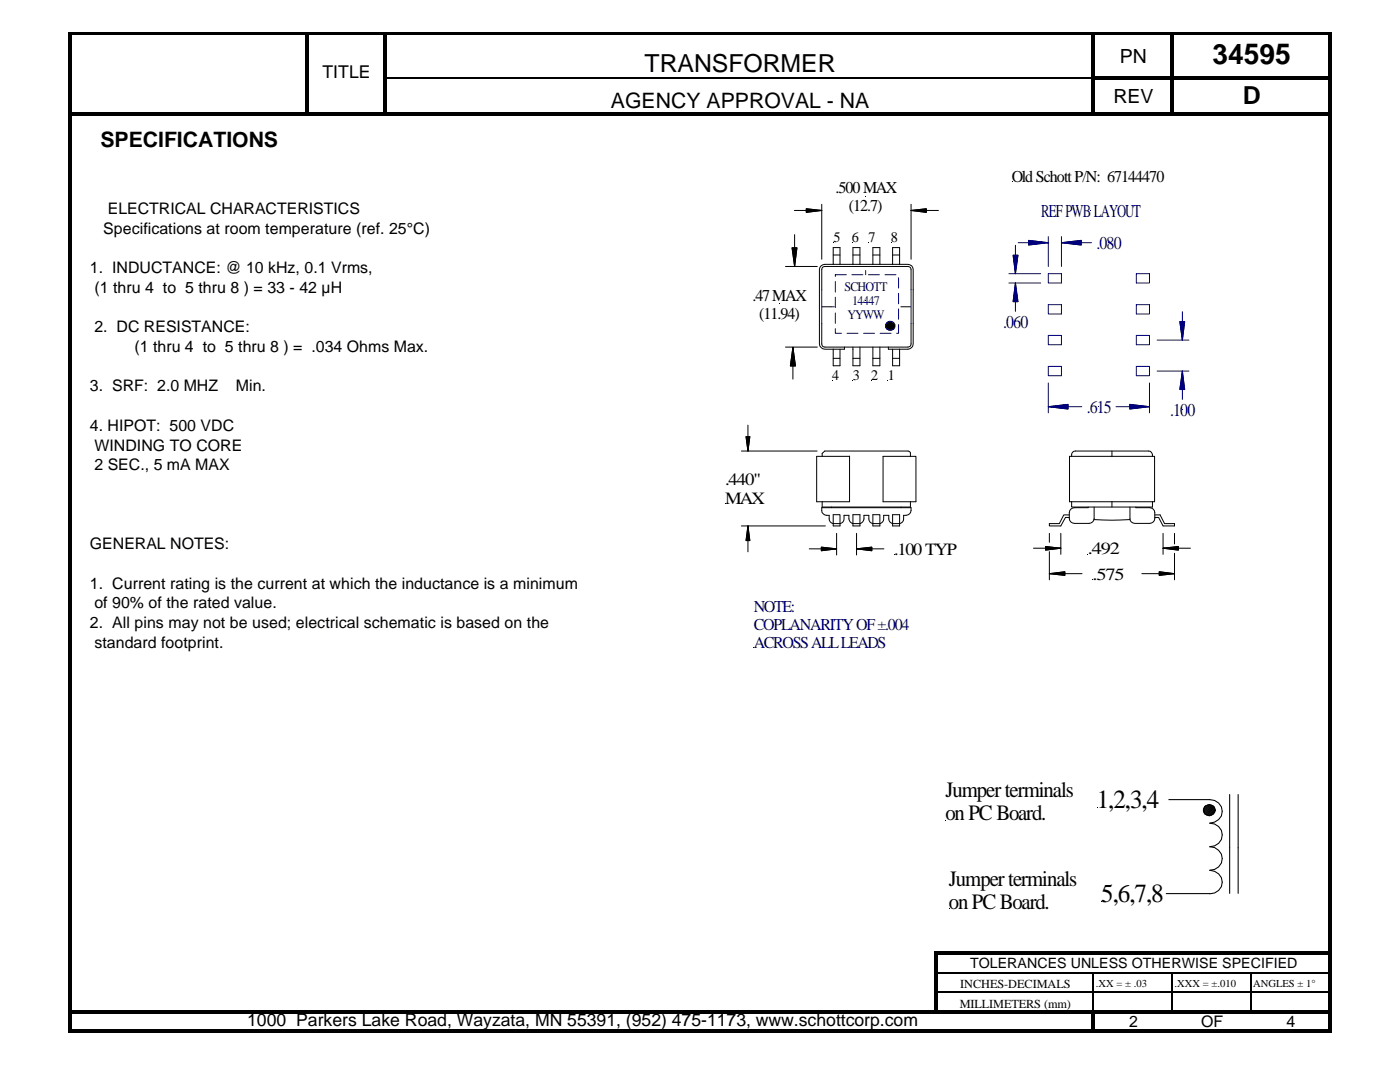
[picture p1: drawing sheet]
<svg xmlns="http://www.w3.org/2000/svg" width="279mm" height="216mm" viewBox="0 0 279 216" stroke-linecap="round" stroke-linejoin="round" font-family="sans-serif">
<path d="M77.2 15.7h140.7M187.2 194.1h77.8M187.2 198h77.8M218.2 194.2v7.3M233.9 194.2v7.3M249.6 194.2v7.3" fill="none" stroke="#000" stroke-width=".34"/>
<g fill="#000">
<path d="M14.4 6.3h251.3v.6h-251.3zM218.6 15.3h47.1v.7h-47.1zM14.4 22.4h251.3v.6h-251.3zM60.8 6.9h.7v16.1h-.7zM76.5 6.9h.7v16.1h-.7zM217.9 6.9h.7v16.1h-.7zM233.6 6.9h.7v16.1h-.7zM187.2 189.8h78.5v.7h-78.5zM13.7 6.3h.7v199.8h-.7zM14.4 201.5h251.3v.7h-251.3zM14.4 205.4h251.3v.7h-251.3zM186.5 189.8h.7v12.4h-.7z"/>
<path d="M217.9 202.2h.7v3.9h-.7zM265 6.9h.7v199.2h-.7z"/>
</g>
<path d="M150.4 129.1l.1 .1z" fill="#000080"/>
<path d="M144.7 100.4l.1 .1zM178.5 110.7h.1zM217.1 110.5l.1 .1zM218.1 115.6v.1z" fill="#000"/>
<g fill="none" stroke="#000" stroke-width=".2">
<path d="M148 90h15.1M148.9 87.1h.7l-.3 2.9zM149.3 84.8v5.2M164.6 90h16.6l.5 .3v.2M213.9 90.7a.72 .72 0 0 1 .7-.7h14.6a.8 .8 0 0 1 .8 .7M148 104.9h16.7M149.3 104.9l.3 3h-.7zM149.3 104.9v5.2M161.5 109.5h5.5M163.9 109.2l3.1 .3-3.1 .4zM164 101.3h17.8a1.2 1.2 0 0 1-1.5 1.5 1.31 1.31 0 0 1-.4 1.6l-.4 .1h-1.4a.96 .96 0 0 1-.7-1v-.7h-1a1.26 1.26 0 0 1-.8 1.7h-1.4a.95 .95 0 0 1-.8-1v-.7h-1a1.33 1.33 0 0 1-.8 1.7h-1.4a1.25 1.25 0 0 1-.8-1.7h-1a1.31 1.31 0 0 1-.4 1.6l-.4 .1h-1.3a.95 .95 0 0 1-.8-1v-.7a1.2 1.2 0 0 1-1.5-1.5zM164.1 100.1v1.1h17.6v-1.1"/>
<path d="M165.9 101.2v.1M166.3 102.7h1.3v2.2h-1.3zM167 106.4v4.3M170.2 102.7h1.4v2.2h-1.4zM170.9 109.5l3.1-.3v.7zM170.9 106.4v4.3M170.9 109.5h5.5M174.2 102.7h1.4v2.2h-1.4zM178.1 102.7h1.4v2.2h-1.4zM179.8 101.2v.1M206.2 109.4h5.5M208.7 109.1l3 .3-3 .4z"/>
<path d="M209.4 114.5l3.1-.4v.7zM209.4 106.4v1.8M209.4 110.1v5.6M209.4 114.5h6.5M211.7 106.4v4.2M213.4 102.7h-1.1l-.9 1.8h-2v.4h2.3l.9-1.6h.8M213.9 100.1v1.1h16.1v-1.1M217.2 101.2v.1h-2.8a1.01 1.01 0 0 0-1 1v1.2a1.02 1.02 0 0 0 1 .9h2.9a1.02 1.02 0 0 0 1.1-.9v-2.3M218.3 103.7l3.6 .1 3.6-.1M221.9 100.1v1.1M225.5 101.2v2.3a.94 .94 0 0 0 1 .9h2.9a1.02 1.02 0 0 0 1.1-.9v-1.2a1.01 1.01 0 0 0-1.1-1h-2.7v-.1M227.9 114.5h6.5"/>
<path d="M230.5 102.7h1l.9 1.8h2v.4h-2.3l-.9-1.6h-.7M231.4 114.1l3 .4-3 .3zM232.1 109.4l3.1-.3v.7zM232.1 106.4v4.2M232.1 109.4h5.5M234.4 106.4v2.1M234.4 110.4v5.3"/>
</g>
<g fill="#000" stroke="#000" stroke-width=".2">
<path d="M148.9 87.1h.7l-.3 2.9z" fill-rule="evenodd"/>
<path d="M149.3 104.9l.3 3h-.7z" fill-rule="evenodd"/>
<path d="M163.9 109.2l3.1 .3-3.1 .4z" fill-rule="evenodd"/>
<path d="M170.9 109.5l3.1-.3v.7z" fill-rule="evenodd"/>
<path d="M208.7 109.1l3 .3-3 .4z" fill-rule="evenodd"/>
<path d="M209.4 114.5l3.1-.4v.7z" fill-rule="evenodd"/>
<path d="M231.4 114.1l3 .4-3 .3z" fill-rule="evenodd"/>
<path d="M232.1 109.4l3.1-.3v.7z" fill-rule="evenodd"/>
</g>
<path d="M209.2 54.6h2.6v1.9h-2.6zM226.8 54.6h2.6v1.9h-2.6zM209.2 73.1h2.6v1.9h-2.6zM209.2 66.9h2.6v1.9h-2.6zM209.2 60.8h2.6v1.9h-2.6zM226.8 73.1h2.6v1.9h-2.6zM226.8 66.9h2.6v1.9h-2.6zM226.8 60.8h2.6v1.9h-2.6z" fill="none" stroke="#000080" stroke-width=".2"/>
<path d="M202.6 64l.1 .1z" fill="#000080"/>
<path d="M201.3 54.6h6.4M201.3 56.5h6.4M202.2 50.9h1l-.6 3.7zM202.6 56.5l.6 3.7h-1zM202.6 48.9v5.7M202.6 56.5v5.6" fill="none" stroke="#000080" stroke-width=".2"/>
<g fill="#000080" stroke="#000080" stroke-width=".2">
<path d="M202.2 50.9h1l-.6 3.7z" fill-rule="evenodd"/>
<path d="M202.6 56.5l.6 3.7h-1z" fill-rule="evenodd"/>
</g>
<path d="M236 81.6l.1 .1z" fill="#000080"/>
<path d="M230.9 67.9h6.4M230.9 74h6.4M235.5 64.2h.9l-.4 3.7zM236 74l.4 3.7h-.9zM236 62.2v5.7M236 74v5.7" fill="none" stroke="#000080" stroke-width=".2"/>
<g fill="#000080" stroke="#000080" stroke-width=".2">
<path d="M235.5 64.2h.9l-.4 3.7z" fill-rule="evenodd"/>
<path d="M236 74l.4 3.7h-.9z" fill-rule="evenodd"/>
</g>
<path d="M219.3 81.1l.1 .1z" fill="#000080"/>
<path d="M209.2 76.4v6M229.4 76.4v6M209.2 81.2l3.9-.5v.9zM209.2 81.2h6.7M222.7 81.2h6.7M225.5 80.7l3.9 .5-3.9 .4z" fill="none" stroke="#000080" stroke-width=".2"/>
<g fill="#000080" stroke="#000080" stroke-width=".2">
<path d="M225.5 80.7l3.9 .5-3.9 .4z" fill-rule="evenodd"/>
<path d="M209.2 81.2l3.9-.5v.9z" fill-rule="evenodd"/>
</g>
<path d="M221.3 48.3l.1 .1z" fill="#000080"/>
<path d="M203.2 48.4h6M205.3 48l3.9 .4-3.9 .5zM209.2 47.2v6M211.8 48.4l4-.4v.9zM211.8 47.2v6M211.8 48.4h6" fill="none" stroke="#000080" stroke-width=".2"/>
<g fill="#000080" stroke="#000080" stroke-width=".2">
<path d="M205.3 48l3.9 .4-3.9 .5z" fill-rule="evenodd"/>
<path d="M211.8 48.4l4-.4v.9z" fill-rule="evenodd"/>
</g>
<path d="M217.6 41.9l.1 .1z" fill="#000080"/>
<g fill="none" stroke="#000" stroke-width=".2">
<path d="M158.5 42h5.5M160.9 41.7l3.1 .3-3.1 .4zM164 57.8v-4a.58 .58 0 0 1 .6-.6h16.6a.58 .58 0 0 1 .6 .6v4M164 40.8v10.9M166.3 50.9h1.3M166.3 49.4h1.3M170.2 50.9h1.4M170.2 49.4h1.4M174.2 50.9h1.4M174.2 49.4h1.4M178.1 50.9h1.4M178.1 49.4h1.4"/>
<path d="M181.8 42l3.1-.3v.7zM181.8 42h5.5M181.8 40.8v10.9M164 64.6v4a.59 .59 0 0 0 .6 .7h16.6a.59 .59 0 0 0 .6-.7v-4M164.1 61.2h1.8M166.3 73h1.3M166.3 71.5h1.3M170.2 69.3v.4M170.2 71.5h1.4M171.6 69.3v3.7h-1.4M174.2 69.3v3.7h1.4v-3.7M174.2 71.5h1.4"/>
<path d="M178.1 73h1.4M178.1 71.5h1.4M179.8 61.2h1.9"/>
</g>
<g fill="#000" stroke="#000" stroke-width=".2">
<path d="M160.9 41.7l3.1 .3-3.1 .4z" fill-rule="evenodd"/>
<path d="M181.8 42l3.1-.3v.7z" fill-rule="evenodd"/>
</g>
<path d="M166.3 48.3h.1zM170 48.3h.1zM173.3 48.3h.1zM177.8 48.3h.1zM166.1 75.8l.1 .1zM170.2 75.8l.1 .1zM173.9 75.8v.1zM177.2 75.8v.1z" fill="#000"/>
<g fill="none" stroke="#000080" stroke-width=".2">
<path d="M164 57.8v6.8M166.7 56.2v2.1M166.7 59.3v2.1M168.9 54.8h-2.2v.4M170 54.8h2.2M172.8 54v.8M173.3 54.8h2.2M176.6 54.8h2.2M179.3 55.4v2.1M179.3 58.5v2.1M181.8 57.8v6.8M165.9 61.2h.6"/>
<path d="M166.7 65.6v.9h1.2M166.7 62.4v2.1M169 66.5h2.2M172.3 66.5h2.2M175.6 66.5h2.2M179.3 64.8v1.7h-.4M179.3 61.6v2.1"/>
</g>
<path d="M172.8 59.9v.1z" fill="#000080"/>
<g fill="#000" stroke="#000" stroke-width=".2">
<path d="M158.1 49.4h.9l-.4 3.8z" fill-rule="evenodd"/>
<path d="M158.2 69.3l.5 3.7h-1z" fill-rule="evenodd"/>
<circle cx="177.6" cy="65" r=".92"/>
</g>
<path d="M176.7 65.3a.98 .98 0 0 0 1.8 .1M178.4 64.5a.93 .93 0 0 0-1-.4 .93 .93 0 0 0-.7 .8" fill="none" stroke="#000080" stroke-width=".2"/>
<path d="M172.7 39.1l.1 .1zM201.9 36.2l.1 .1zM155.5 60.5l.1 .1zM188.7 163.6l.1 .1zM218.9 161.1l.1 .1zM219.8 179.8l.1 .1zM189.4 181.3v.1z" fill="#000"/>
<g fill="none" stroke="#000" stroke-width=".2">
<path d="M156.8 53.2h6.3M158.1 49.4h.9l-.4 3.8zM158.6 46.8v6.4M166.3 49.4v3.3M167.6 49.4v3.3M170.2 49.4v3.3M171.6 49.4v3.3M174.2 49.4v3.3M175.6 49.4v3.3M178.1 49.4v3.3M179.5 52.7h-14.9a1.09 1.09 0 0 0-1.1 1.1v14.8a1.17 1.17 0 0 0 1.1 1.1h1.7M179.5 52.7h1.7a1.01 1.01 0 0 1 1 1.1v14.8a1.08 1.08 0 0 1-1 1.1h-3.9v-.4"/>
<path d="M179.5 49.4v3.3M156.8 69.3h6.3M158.2 69.3l.5 3.7h-1zM158.2 69.3v6.3M166.3 69.7v3.3M167.6 69.7v3.3M168.5 69.3v.4h-2.2M170.2 69.7v3.3M178.1 69.7v3.3M179.5 69.7v3.3M164.6 90l-.5 .5v.6M169.5 91v9.1h-6.5v-9h6.5"/>
<path d="M176.2 91.1h6.6v9h-6.6zM181.7 90.5v.6M213.4 91.1h17v9h-17zM213.9 90.7v.4M221.9 90v1.1M230 90.7v.4"/>
</g>
<g fill="none" stroke="#000" stroke-width=".21">
<path d="M233.3 159.6h8.1a2.35 2.35 0 0 1 2.5 2.3 2.35 2.35 0 0 1-2.5 2.4 2.35 2.35 0 0 1 2.5 2.3 2.35 2.35 0 0 1-2.5 2.4 2.35 2.35 0 0 1 2.5 2.3 2.35 2.35 0 0 1-2.5 2.4 2.35 2.35 0 0 1 2.5 2.3 2.35 2.35 0 0 1-2.5 2.4M245.4 158.5v19.8M247.1 158.5v19.8M232.7 178.3h8.7M240.7 160.7l-.4 .4M241.1 160.6l-.9 .8M241.3 160.5l-1.1 1.1M241.5 160.6l-1.3 1.2M241.7 160.6l-1.5 1.4M241.9 160.7l-1.7 1.4M242 160.7l-1.7 1.6M242.1 160.8l-1.7 1.6"/>
<path d="M242.2 160.9l-1.7 1.6M242.3 161l-1.6 1.6M242.4 161.1l-1.6 1.5M242.4 162.1l-.6 .6M242.4 161.2l-1.5 1.5M242.5 161.8l-1 1M242.5 161.6l-1.2 1.2M242.5 161.4l-1.4 1.3"/>
<circle cx="241.4" cy="161.7" r="1.15"/>
</g>
<text font-size="5.6" x="242" y="12.8">34595</text>
<g font-size="5.2">
<text x="218.9" y="161.2">1,2,3,4</text>
<text x="219.8" y="179.9">5,6,7,8</text>
</g>
<g font-size="5">
<text x="128.7" y="14.4">TRANSFORMER</text>
<text x="248" y="20.7">D</text>
</g>
<g font-size="4.4">
<text x="188.7" y="159">Jumper terminals</text>
<text x="188.7" y="163.7">on PC Board.</text>
<text x="189.4" y="176.7">Jumper terminals</text>
<text x="189.4" y="181.4">on PC Board.</text>
</g>
<g font-size="4.2">
<text x="121.9" y="21.6">AGENCY APPROVAL - NA</text>
<text x="20.1" y="29.4">SPECIFICATIONS</text>
</g>
<g font-size="3.9">
<text x="223.5" y="12.5">PN</text>
<text x="222.2" y="20.6">REV</text>
</g>
<g font-size="3.6" fill="#000080">
<text x="207.8" y="43.3">REF PWB LAYOUT</text>
<text x="218.8" y="49.7">.080</text>
<text x="200.2" y="65.4">.060</text>
<text x="216.9" y="82.4">.615</text>
<text x="233.5" y="82.9">.100</text>
</g>
<g font-size="3.5">
<text x="64.3" y="15.5">TITLE</text>
<text x="49.3" y="204.8">1000 Parkers Lake Road, Wayzata, MN 55391, (952) 475-1173, www.schottcorp.com</text>
</g>
<g font-size="3.4">
<text x="144.7" y="96.8">.440&quot;</text>
<text x="144.7" y="100.5">MAX</text>
<text x="178.5" y="110.8">.100 TYP</text>
<text x="217.1" y="110.6">.492</text>
<text x="218.1" y="115.7">.575</text>
</g>
<g font-size="3.3">
<text x="166.7" y="38.6">.500MAX</text>
<text x="201.9" y="36.3">Old Schott P/N: 67144470</text>
<text x="169.4" y="42.1">(12.7)</text>
<text x="150.2" y="60">.47 MAX</text>
<text x="151.5" y="63.6">(11.94)</text>
</g>
<g font-size="3.3" fill="#000080">
<text x="150.4" y="122.1">NOTE:</text>
<text x="150.4" y="125.6">COPLANARITY OF ±.004</text>
<text x="150.4" y="129.2">ACROSSALL LEADS</text>
</g>
<g font-size="3.2">
<text x="20.6" y="46.6">Specifications at room temperature (ref. 25°C)</text>
<text x="21.5" y="42.7">ELECTRICAL CHARACTERISTICS</text>
<text x="17.9" y="54.5">1. INDUCTANCE: @ 10 kHz, 0.1 Vrms,</text>
<text x="18.8" y="58.4">(1 thru 4 to 5 thru 8 ) = 33 - 42 µH</text>
<text x="18.8" y="66.3">2. DC RESISTANCE:</text>
<text x="26.8" y="70.2">(1 thru 4 to 5 thru 8 ) = .034 Ohms Max.</text>
<text x="17.9" y="78.1">3. SRF: 2.0 MHZ</text>
<text x="47.1" y="78.1">Min.</text>
<text x="17.9" y="86">4. HIPOT: 500 VDC</text>
<text x="18.8" y="89.9">WINDING TO CORE</text>
<text x="18.8" y="93.9">2 SEC., 5 mA MAX</text>
<text x="17.9" y="109.6">GENERAL NOTES:</text>
<text x="17.9" y="117.5">1. Current rating is the current at which the inductance is a minimum</text>
<text x="17.9" y="125.3">2. All pins may not be used; electrical schematic is based on the</text>
<text x="18.8" y="121.4">of 90% of the rated value.</text>
<text x="18.8" y="129.3">standard footprint.</text>
<text x="225.3" y="204.9">2</text>
<text x="239.7" y="204.9">OF</text>
<text x="256.8" y="204.9">4</text>
</g>
<g font-size="2.9">
<text x="166.3" y="48.3">5</text>
<text x="170" y="48.3">6</text>
<text x="173.3" y="48.3">7</text>
<text x="177.8" y="48.3">8</text>
<text x="166.1" y="75.9">4</text>
<text x="170.2" y="75.9">3</text>
<text x="173.9" y="75.9">2</text>
<text x="177.2" y="75.9">1</text>
</g>
<text font-size="2.8" x="193.6" y="193.3">TOLERANCES UNLESS OTHERWISE SPECIFIED</text>
<g font-size="2.6" fill="#000080">
<text x="168.5" y="58.1">SCHOTT</text>
<text x="169.1" y="63.7">YYWW</text>
<text x="170.1" y="60.9">14447</text>
</g>
<g font-size="2.5">
<text x="191.6" y="197.2">INCHES-DECIMALS</text>
<text x="191.6" y="201.1">MILLIMETERS (mm)</text>
</g>
<g font-size="2.1">
<text x="218.7" y="196.9">.XX = ± .03</text>
<text x="234.4" y="196.9">.XXX = ±.010</text>
<text x="250.1" y="196.9">ANGLES ± 1°</text>
</g>
</svg>
